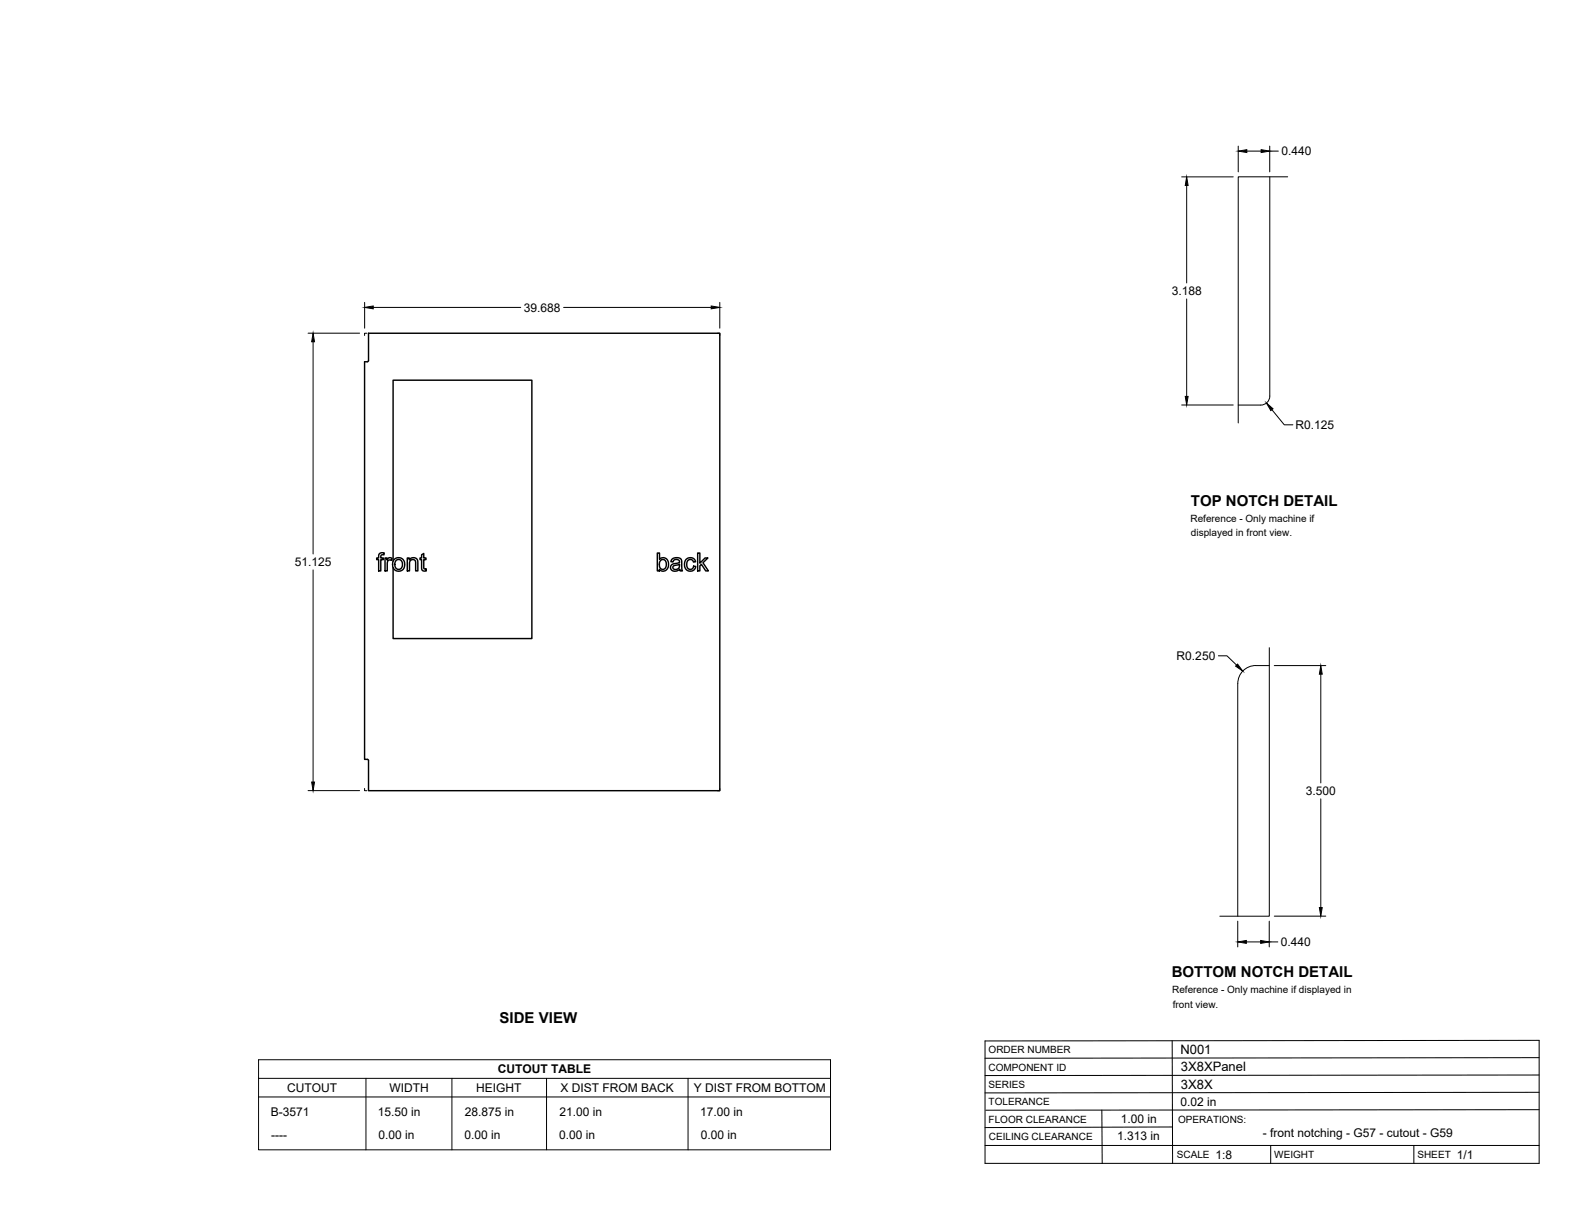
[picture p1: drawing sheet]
<svg xmlns="http://www.w3.org/2000/svg" width="559mm" height="432mm" viewBox="0 0 559 432" stroke-linecap="round" stroke-linejoin="round" font-family="sans-serif">
<!-- layer: Visible -->
<g fill="none" stroke="#000" stroke-width=".51">
<path d="M130.7 127.9l-.1 .4-1.3 .1v141l1.3 .1 .1 .3v10.7h124.7v-162.3h-124.7v9.8M134.6 196.4l.8-.3 .9 .1-.1 .7a.72 .72 0 0 0-.8-.1 .72 .72 0 0 0-.3 .7v.5h.9v.6h-.9v4h-.8v-4h-.7v-.6h.7zM136.6 198h.7v.7a1.12 1.12 0 0 1 1.8-.6l-.3 .7a1.01 1.01 0 0 0-1.2 .1 1.01 1.01 0 0 0-.2 1.3v2.4h-.8zM139.5 199.1v-64.2h49.2v91.7h-49.2v-25.2M139.9 198.5a2.3 2.3 0 0 1 3.7 1.6 2.3 2.3 0 0 1-3.5 2.2 2.84 2.84 0 0 1-.2-3.8zM140.5 198.9l.6-.4 .7 .1 .9 .8v1.7l-.7 .8-1 .1-.7-.6-.2-1.3zM144.5 198h.7v.6a1.65 1.65 0 0 1 2-.7 1.65 1.65 0 0 1 1.1 1.8v2.9h-.8l-.2-3.7-.7-.4-.9 .3-.4 .9v2.9h-.8zM149.6 196.8l.7-.4v1.6h.8v.6h-.8l.1 3.1 .7 .2 .2 .7h-.6a1.04 1.04 0 0 1-1.1-1.4v-2.6h-.6v-.6h.6zM233.2 196.2h.8v2.3a1.98 1.98 0 0 1 2.5-.2 1.98 1.98 0 0 1 .7 2.4l-.3 .9a1.75 1.75 0 0 1-3 .4v.6h-.7zM234.5 198.8l.4-.3a1.82 1.82 0 0 1 1.6 1.4 1.82 1.82 0 0 1-.8 2l-1.2-.1a2.22 2.22 0 0 1-.5-2.2zM238.4 198.5l1.4-.6 1.2 .1 .6 .4 .5 4.2h-.8l-.1-.6a1.76 1.76 0 0 1-2 .7 1.76 1.76 0 0 1-1.3-1.6l.5-.8 1.8-.5a.68 .68 0 0 0 .9-.6 .68 .68 0 0 0-.9-.7 1.11 1.11 0 0 0-1.4 .9l-.8-.1zM243.5 198.4a1.95 1.95 0 0 1 3.3 .9l-.8 .1a1.26 1.26 0 0 0-1.6-.8 1.26 1.26 0 0 0-.8 1.7l.2 .8 .6 .8a1.16 1.16 0 0 0 1.7-1l.7 .1-.3 .9a2.07 2.07 0 0 1-2.4 .6 2.07 2.07 0 0 1-1.3-2.2l.1-.8z"/>
<path d="M247.5 196.2h.8v3.6l1.8-1.8h1.1l-1.8 1.7 1.9 2.9h-.9l-1.5-2.4-.6 .5v1.9h-.8zM238.9 200.9l1.4-.4a.44 .44 0 0 1 .6-.2 .44 .44 0 0 1 .2 .6 1.2 1.2 0 0 1-1 1.1 1.2 1.2 0 0 1-1.4-.8z"/>
</g>
<!-- layer: Reference -->
<path d="M450.5 62.7v77.8M456.9 62.7h-17.6v87.4M130.2 118.2h-.9v.8M254.6 118.2h.8v.8M450.5 140.5a3.2 3.2 0 0 1-3.2 3.2h-8M450.3 236.2a12.8 12.8 0 0 0-7.7 .6 6.4 6.4 0 0 0-3.4 5.7l-.1 82.6M450.3 229.8v95.3h-17.5M129.3 279.7v.8h.9M255.4 279.7v.8h-.8" fill="none" stroke="#000" stroke-width=".35"/>
<!-- layer: Titleblock -->
<path d="M349.5 369.3l196.6-.2v43.7h-196.6zM415.9 369.3l.1 43.5M546.1 375.3l-196.6 .2M390.9 393.9l.2 18.9M416 399.9l-66.5 .2M546.1 393.7l-196.3 .2M546.1 387.6l-196.6 .2M546.1 381.4l-196.6 .2M349.5 406.4h196.6M450.8 406.4v6.4M501.6 406.4v6.4" fill="none" stroke="#000" stroke-width=".36"/>
<!-- layer: Custom Tables -->
<path d="M91.7 376h203v32h-203zM91.7 382.6h203M91.7 389.2h203M129.8 382.6v25.4M160.3 382.6v25.4M193.9 382.6v25.4M244.1 382.6v25.4" fill="none" stroke="#000" stroke-width=".35"/>
<!-- layer: FD_Dimensions -->
<g fill="none" stroke="#000" stroke-width=".35">
<path d="M439.3 51.8v9.2M442.4 53.6h5M450.5 51.8v9.2M450.5 53.6h3M419.2 62.8h18.3M421 65.8v34.6M109.3 118.2h18.3M129.4 107.3v9.1M132.4 109.1h52.4M200 109.1h52.3M255.4 107.3v9.1M421 106.1v34.6"/>
<path d="M111.1 121.3v75.3M419.2 143.7h18.3M451.3 145.4l4.4 5.3h3M111.1 202.2v75.3M432.3 232.7h3l3.4 3.3M452.1 236.2h18.3M468.6 239.2v38.6M109.3 280.5h18.3M468.6 283.4v38.6M439.1 326.8v9.2M442.2 334.2h5.1M450.3 326.8v9.2"/>
<path d="M450.3 334.2h3.1M452.1 325.1h18.3"/>
</g>
<g fill="#000" stroke="#000" stroke-width=".35">
<path d="M439.3 53.6l3.1-.5v1zM447.4 53.1l3.1 .5-3.1 .5zM421 62.8l.5 3h-1zM129.4 109.1l3-.5v1zM252.3 108.6l3.1 .5-3.1 .5zM111.1 118.2l.5 3.1h-1zM420.5 140.7h1l-.5 3zM449.3 143l2.4 2-.8 .7zM439.1 235.6l1.8 2.5-2.5-1.8zM468.6 236.2l.5 3h-1zM110.6 277.5h1l-.5 3zM439.1 334.2l3.1-.5v1z"/>
<path d="M447.3 333.7l3 .5-3 .5zM468.1 322h1l-.5 3.1z"/>
</g>
<g font-size="5.3">
<text x="422.6" y="179.5">TOP NOTCH DETAIL</text>
<text x="415.8" y="346.8">BOTTOM NOTCH DETAIL</text>
<text x="177.3" y="363.1">SIDE VIEW</text>
</g>
<g font-size="4.6">
<text x="418.8" y="373.8">N001</text>
<text x="419" y="380.1">3X8XPanel</text>
<text x="419" y="386.2">3X8X</text>
</g>
<g font-size="4.3">
<text x="454.6" y="55.1">0.440</text>
<text x="415.7" y="104.7">3.188</text>
<text x="185.9" y="110.6">39.688</text>
<text x="459.6" y="152.2">R0.125</text>
<text x="104.6" y="200.9">51.125</text>
<text x="417.5" y="234.2">R0.250</text>
<text x="463.3" y="282.1">3.500</text>
<text x="454.5" y="335.7">0.440</text>
<text x="176.6" y="380.8">CUTOUT TABLE</text>
<text x="101.9" y="387.4">CUTOUT</text>
<text x="138.2" y="387.4">WIDTH</text>
<text x="169" y="387.4">HEIGHT</text>
<text x="198.9" y="387.4">X DIST FROM BACK</text>
<text x="246.1" y="387.4">Y DIST FROM BOTTOM</text>
<text x="418.8" y="392.4">0.02 in</text>
<text x="96.1" y="396.1">B-3571</text>
<text x="134.1" y="396.1">15.50 in</text>
<text x="164.9" y="396.1">28.875 in</text>
<text x="198.5" y="396.1">21.00 in</text>
<text x="248.4" y="396.1">17.00 in</text>
<text x="397.7" y="398.3">1.00 in</text>
<text x="96.2" y="404">----</text>
<text x="134.3" y="404">0.00 in</text>
<text x="164.8" y="404">0.00 in</text>
<text x="198.4" y="404">0.00 in</text>
<text x="248.6" y="404">0.00 in</text>
<text x="396.3" y="404.3">1.313 in</text>
<text x="448.1" y="403.3">- front notching - G57 - cutout - G59</text>
<text x="431.3" y="411.1">1:8</text>
<text x="516.9" y="411.1">1/1</text>
</g>
<g font-size="3.5">
<text x="422.4" y="185">Reference - Only machine if</text>
<text x="422.6" y="190.2">displayed in front view.</text>
<text x="415.9" y="352.4">Reference - Only machine if displayed in</text>
<text x="416.1" y="357.5">front view.</text>
<text x="350.8" y="373.6">ORDER NUMBER</text>
<text x="350.8" y="379.9">COMPONENT ID</text>
<text x="350.8" y="386.1">SERIES</text>
<text x="350.8" y="392.2">TOLERANCE</text>
<text x="350.8" y="398.4">FLOOR CLEARANCE</text>
<text x="418" y="398.4">OPERATIONS:</text>
<text x="350.8" y="404.4">CEILING CLEARANCE</text>
<text x="417.5" y="410.9">SCALE</text>
<text x="452.1" y="410.9">WEIGHT</text>
<text x="502.9" y="410.9">SHEET</text>
</g>
</svg>
